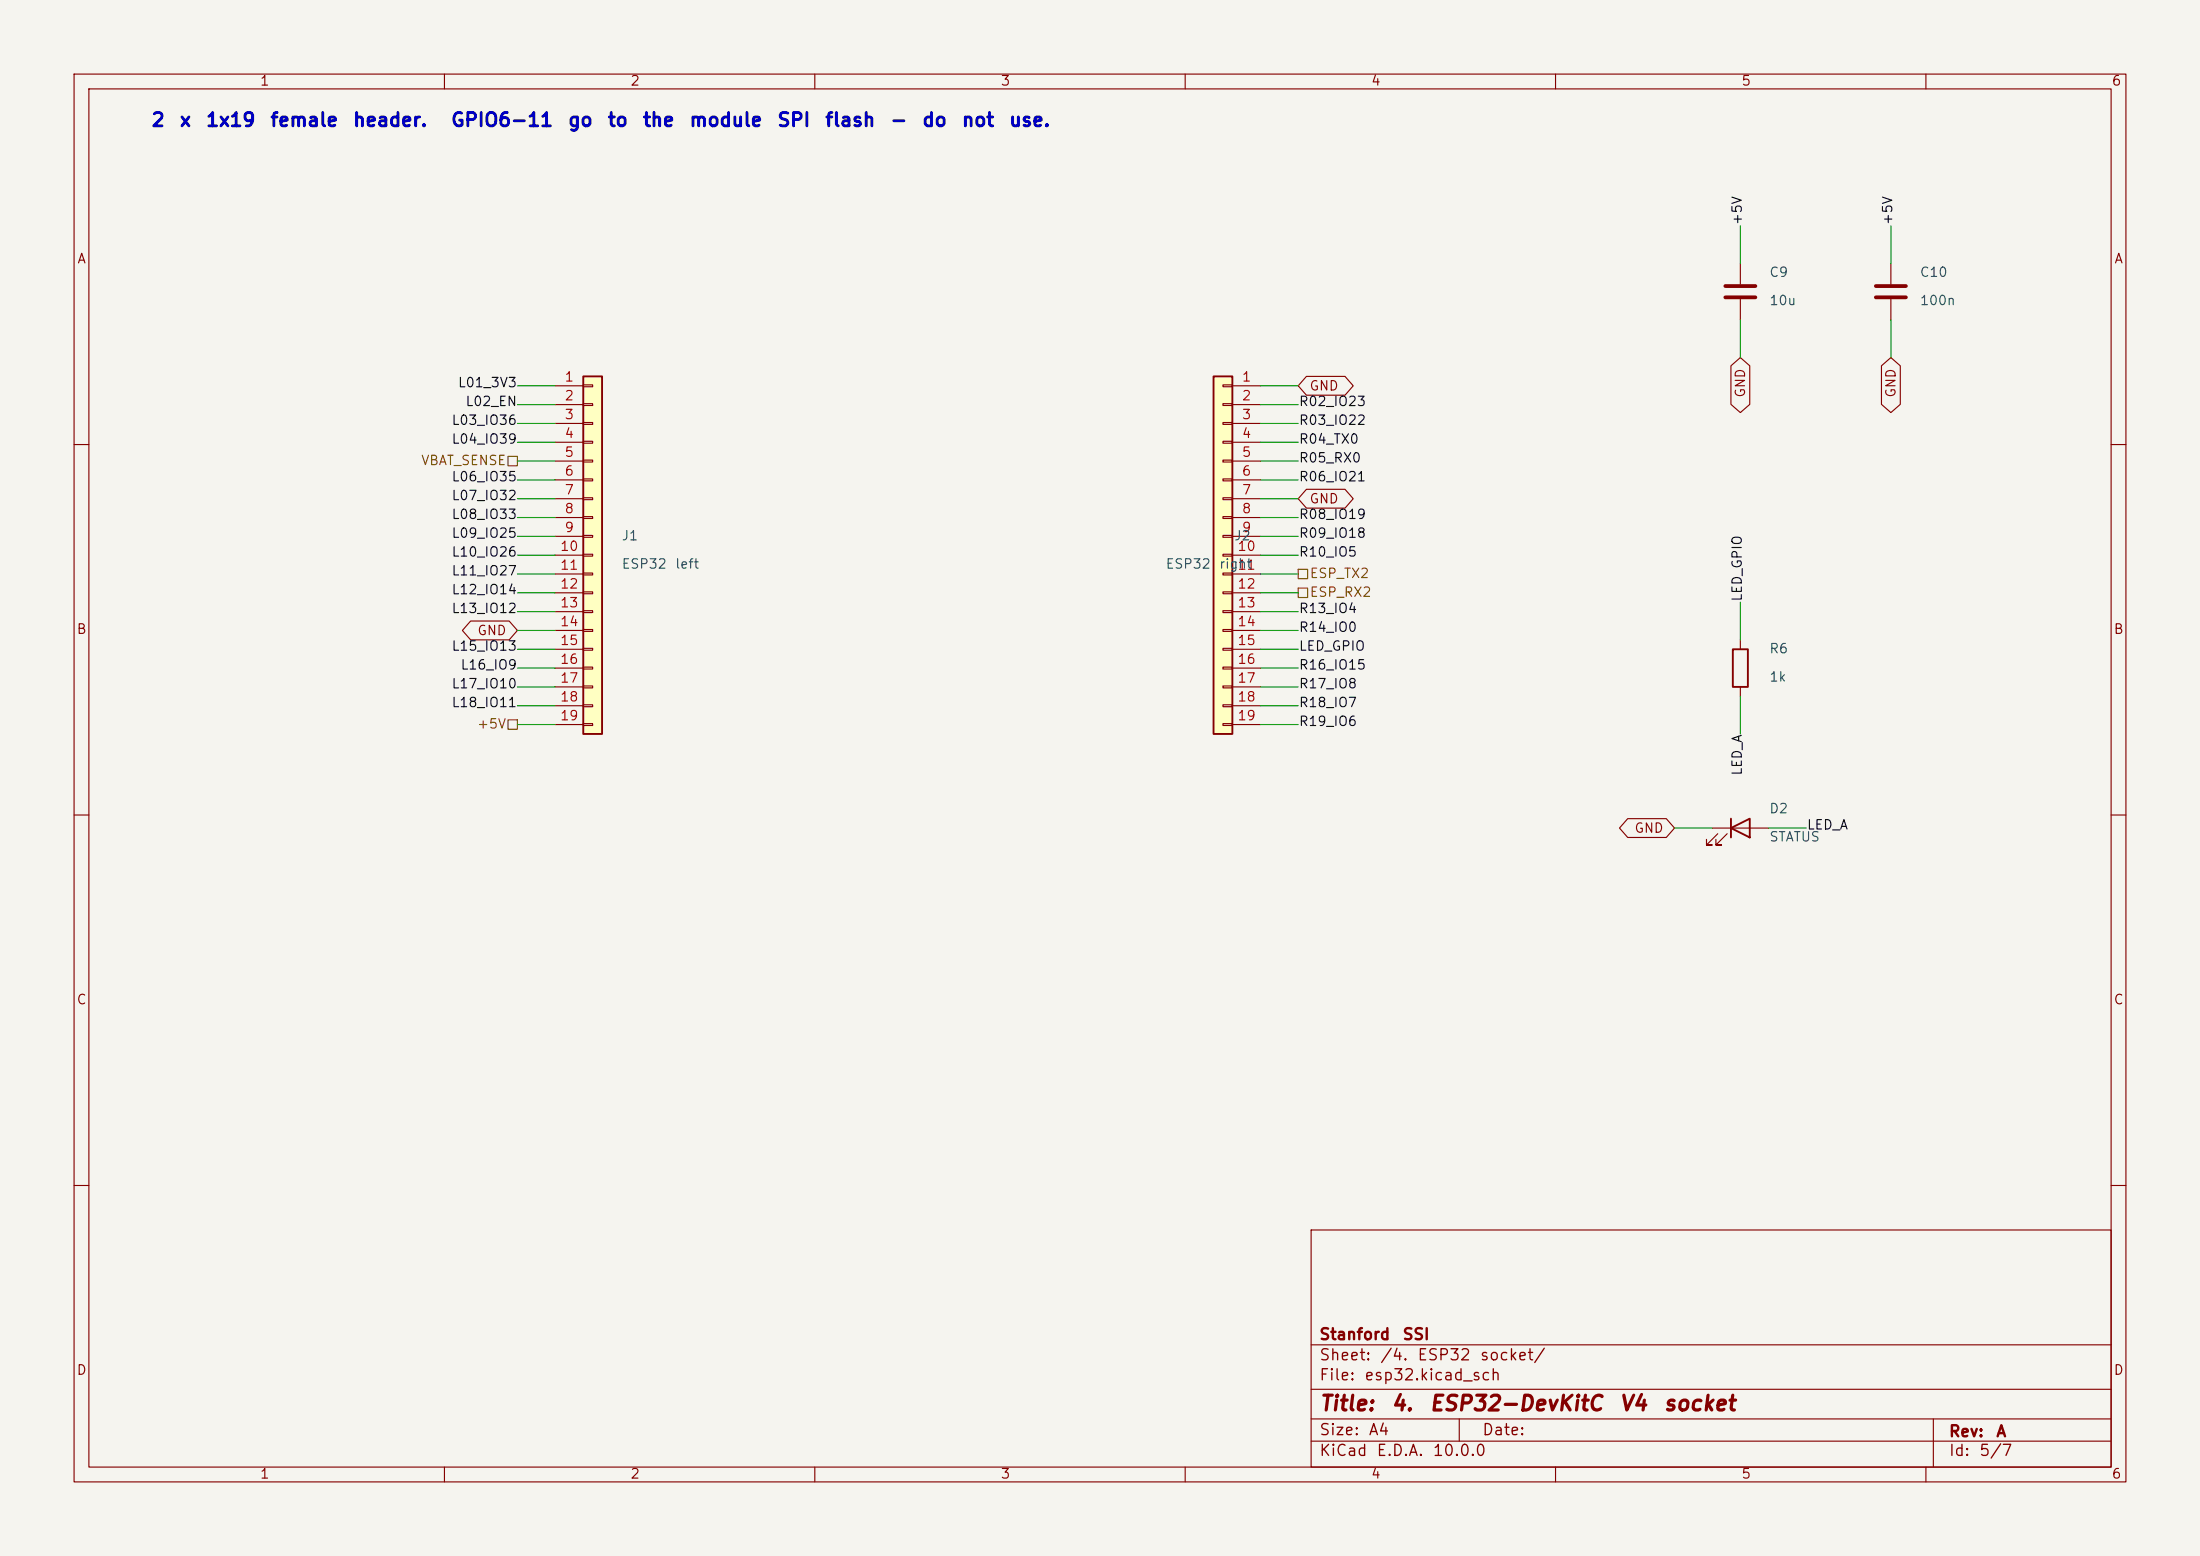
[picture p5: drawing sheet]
<svg xmlns="http://www.w3.org/2000/svg" width="297mm" height="210mm" viewBox="0 0 297 210" stroke-linecap="round" stroke-linejoin="round" font-family="sans-serif">
<path d="M0 0h297v210h-297z" fill="#f5f4ef" stroke="#f5f4ef" stroke-width=".14"/>
<g fill="none" stroke="#840000" stroke-width=".15">
<path d="M10 10h277v190h-277zM12 12h273v186h-273zM60 10v2M110 10v2M160 10v2M210 10v2M260 10v2M234.9 35.6v2.8M255.3 35.6v2.8M234.9 40.4v2.8M255.3 40.4v2.8M10 60h2"/>
<path d="M285 60h2M234.9 86.4v1.2M234.9 92.7v1.3M10 110h2M231.1 111.8h7.7M231.9 112.5l-1.5 1.5h.7h-.7v-.7M233.2 112.5l-1.6 1.5h.8h-.8v-.7M285 110h2M10 160h2M177 166h108v32h-108zM285 160h2M60 198v2"/>
<path d="M110 198v2M160 198v2M177 194.5h108M177 191.5h108M177 187.5h108M177 181.5h108M197 191.5v3M210 198v2M260 198v2M261 191.5v6.5"/>
</g>
<path d="M233.9 87.6h2.1v5.1h-2.1zM233.7 111.8l2.5-1.3v2.5zM233.7 110.5v2.5" fill="none" stroke="#840000" stroke-width=".25"/>
<path d="M232.9 38.6h4.1M253.2 38.6h4.1M232.9 40.1h4.1M253.2 40.1h4.1" fill="none" stroke="#840000" stroke-width=".51"/>
<path d="M78.7 50.8h2.6v48.3h-2.6z" fill="#ffffc2"/>
<path d="M78.7 50.8h2.6v48.3h-2.6z" fill="none" stroke="#840000" stroke-width=".25"/>
<g fill="none" stroke="#840000" stroke-width=".15">
<path d="M74.9 52.1h3.8M74.9 54.6h3.8M74.9 57.2h3.8M74.9 59.7h3.8M78.7 51.9h1.3v.3h-1.3zM78.7 54.5h1.3v.2h-1.3zM78.7 57h1.3v.3h-1.3zM78.7 59.6h1.3v.2h-1.3zM74.9 62.2h3.8M74.9 64.8h3.8M74.9 67.3h3.8M74.9 69.9h3.8"/>
<path d="M74.9 72.4h3.8M74.9 74.9h3.8M74.9 77.5h3.8M78.7 62.1h1.3v.3h-1.3zM78.7 64.6h1.3v.3h-1.3zM78.7 67.2h1.3v.2h-1.3zM78.7 69.7h1.3v.3h-1.3zM78.7 72.3h1.3v.2h-1.3zM78.7 74.8h1.3v.3h-1.3zM78.7 77.3h1.3v.3h-1.3zM78.7 79.9h1.3v.2h-1.3zM74.9 80h3.8"/>
<path d="M74.9 82.6h3.8M74.9 85.1h3.8M74.9 87.6h3.8M74.9 90.2h3.8M74.9 92.7h3.8M74.9 95.3h3.8M74.9 97.8h3.8M78.7 82.4h1.3v.3h-1.3zM78.7 85h1.3v.2h-1.3zM78.7 87.5h1.3v.3h-1.3zM78.7 90h1.3v.3h-1.3zM78.7 92.6h1.3v.2h-1.3z"/>
<path d="M78.7 95.1h1.3v.3h-1.3zM78.7 97.7h1.3v.2h-1.3z"/>
</g>
<path d="M163.8 50.8h2.6v48.3h-2.6z" fill="#ffffc2"/>
<path d="M163.8 50.8h2.6v48.3h-2.6z" fill="none" stroke="#840000" stroke-width=".25"/>
<g fill="none" stroke="#840000" stroke-width=".15">
<path d="M165.1 51.9h1.3v.3h-1.3zM165.1 54.5h1.3v.2h-1.3zM165.1 57h1.3v.3h-1.3zM165.1 59.6h1.3v.2h-1.3zM166.4 52.1h3.8M166.4 54.6h3.8M166.4 57.2h3.8M166.4 59.7h3.8M176.4 50.8h5.2l1.1 1.3-1.1 1.2h-5.2l-1.1-1.2zM233.7 49.4l1.2-1.1 1.3 1.1v5.2l-1.3 1.1-1.2-1.1zM254 49.4l1.3-1.1 1.2 1.1v5.2l-1.2 1.1-1.3-1.1zM165.1 62.1h1.3v.3h-1.3z"/>
<path d="M165.1 64.6h1.3v.3h-1.3zM165.1 67.2h1.3v.2h-1.3zM165.1 69.7h1.3v.3h-1.3zM165.1 72.3h1.3v.2h-1.3zM165.1 74.8h1.3v.3h-1.3zM165.1 77.3h1.3v.3h-1.3zM165.1 79.9h1.3v.2h-1.3zM166.4 62.2h3.8M166.4 64.8h3.8M166.4 67.3h3.8M166.4 69.9h3.8M166.4 72.4h3.8"/>
<path d="M166.4 74.9h3.8M166.4 77.5h3.8M176.4 66h5.2l1.1 1.3-1.1 1.3h-5.2l-1.1-1.3zM63.5 83.8h5.2l1.1 1.3-1.1 1.3h-5.2l-1.1-1.3zM165.1 82.4h1.3v.3h-1.3zM165.1 85h1.3v.2h-1.3zM165.1 87.5h1.3v.3h-1.3zM165.1 90h1.3v.3h-1.3zM165.1 92.6h1.3v.2h-1.3zM165.1 95.1h1.3v.3h-1.3zM165.1 97.7h1.3v.2h-1.3zM166.4 80h3.8"/>
<path d="M166.4 82.6h3.8M166.4 85.1h3.8M166.4 87.6h3.8M166.4 90.2h3.8M166.4 92.7h3.8M166.4 95.3h3.8M166.4 97.8h3.8M219.7 110.5h5.2l1.2 1.3-1.2 1.2h-5.2l-1.1-1.2z"/>
</g>
<path d="M68.6 61.6h1.2v1.3h-1.2zM175.3 79.4h1.2v1.2h-1.2zM175.3 76.8h1.2v1.3h-1.2zM68.6 97.2h1.2v1.2h-1.2z" fill="none" stroke="#725600" stroke-width=".15"/>
<g fill="none" stroke="#009600" stroke-width=".15">
<path d="M234.9 30.5v5.1M255.3 30.5v5.1M69.8 57.2h5.1M69.8 59.7h5.1M69.8 54.6h5.1M69.8 52.1h5.1M170.2 57.2h5.1M170.2 59.7h5.1M170.2 54.6h5.1M170.2 52.1h5.1M234.9 43.2v5.1M255.3 43.2v5.1"/>
<path d="M69.8 62.2h5.1M69.8 64.8h5.1M69.8 74.9h5.1M69.8 77.5h5.1M69.8 67.3h5.1M69.8 69.9h5.1M69.8 72.4h5.1M170.2 62.2h5.1M170.2 64.8h5.1M170.2 74.9h5.1M170.2 77.5h5.1M170.2 67.3h5.1"/>
<path d="M170.2 69.9h5.1M170.2 72.4h5.1M69.8 85.1h5.1M69.8 82.6h5.1M69.8 80h5.1M69.8 97.8h5.1M69.8 95.3h5.1M69.8 92.7h5.1M69.8 90.2h5.1M69.8 87.6h5.1M170.2 85.1h5.1M170.2 82.6h5.1"/>
<path d="M170.2 80h5.1M170.2 97.8h5.1M170.2 95.3h5.1M170.2 92.7h5.1M170.2 90.2h5.1M170.2 87.6h5.1M234.9 81.3v5.1M234.9 94v5.1M226.1 111.8h5M238.8 111.8h5"/>
</g>
<g font-size="2" fill="#840000">
<text x="178" y="190.9">Title:</text>
<text x="187.7" y="190.9">4.</text>
<text x="192.8" y="190.9">ESP32-DevKitC</text>
<text x="218.5" y="190.9">V4</text>
<text x="224.4" y="190.9">socket</text>
</g>
<g font-size="1.8" fill="#0000c2">
<text x="20.3" y="17.5">2</text>
<text x="24.1" y="17.5">x</text>
<text x="27.7" y="17.5">1x19</text>
<text x="36.4" y="17.5">female</text>
<text x="47.5" y="17.5">header.</text>
<text x="60.8" y="17.5">GPIO6-11</text>
<text x="76.6" y="17.5">go</text>
<text x="81.9" y="17.5">to</text>
<text x="86.7" y="17.5">the</text>
<text x="92.9" y="17.5">module</text>
<text x="104.8" y="17.5">SPI</text>
<text x="111.3" y="17.5">flash</text>
<text x="120" y="17.5">-</text>
<text x="124.4" y="17.5">do</text>
<text x="129.7" y="17.5">not</text>
<text x="136.1" y="17.5">use.</text>
</g>
<g font-size="1.5" fill="#840000">
<text x="178" y="184">Sheet:</text>
<text x="178" y="181.2">Stanford</text>
<text x="186.2" y="184">/4.</text>
<text x="189.2" y="181.2">SSI</text>
<text x="191.2" y="184">ESP32</text>
<text x="199.7" y="184">socket/</text>
<text x="178" y="186.7">File:</text>
<text x="184.1" y="186.7">esp32.kicad_sch</text>
<text x="178" y="196.9">KiCad</text>
<text x="178" y="194.1">Size:</text>
<text x="184.7" y="194.1">A4</text>
<text x="185.7" y="196.9">E.D.A.</text>
<text x="193.3" y="196.9">10.0.0</text>
<text x="200" y="194.1">Date:</text>
<text x="263" y="194.3">Rev:</text>
<text x="263" y="196.9">Id:</text>
<text x="267.1" y="196.9">5/7</text>
<text x="269.4" y="194.3">A</text>
</g>
<g font-size="1.3" fill="#840000">
<text x="35" y="11.9">1</text>
<text x="85" y="11.9">2</text>
<text x="135" y="11.9">3</text>
<text x="185" y="11.9">4</text>
<text x="235" y="11.9">5</text>
<text x="285" y="11.9">6</text>
<text x="10.3" y="35.9">A</text>
<text x="285.3" y="35.9">A</text>
<text x="176.7" y="53">GND</text>
<text x="235.9" y="53.8" transform="rotate(-90 235.9 53.8)">GND</text>
<text x="256.2" y="53.8" transform="rotate(-90 256.2 53.8)">GND</text>
<text x="176.7" y="68.3">GND</text>
<text x="10.3" y="85.9">B</text>
<text x="64.3" y="86">GND</text>
<text x="285.3" y="85.9">B</text>
<text x="220.6" y="112.7">GND</text>
<text x="10.3" y="135.9">C</text>
<text x="285.3" y="135.9">C</text>
<text x="10.3" y="185.9">D</text>
<text x="285.3" y="185.9">D</text>
<text x="35" y="199.9">1</text>
<text x="85" y="199.9">2</text>
<text x="135" y="199.9">3</text>
<text x="185" y="199.9">4</text>
<text x="235" y="199.9">5</text>
<text x="285" y="199.9">6</text>
</g>
<g font-size="1.3" fill="#0f0f0f">
<text x="235.5" y="30.5" transform="rotate(-90 235.5 30.5)">+5V</text>
<text x="255.8" y="30.5" transform="rotate(-90 255.8 30.5)">+5V</text>
<text x="61.7" y="52.6">L01_3V3</text>
<text x="60.9" y="57.7">L03_IO36</text>
<text x="62.8" y="55.1">L02_EN</text>
<text x="175.3" y="57.7">R03_IO22</text>
<text x="175.3" y="55.1">R02_IO23</text>
<text x="60.9" y="60.2">L04_IO39</text>
<text x="60.9" y="65.3">L06_IO35</text>
<text x="175.3" y="65.3">R06_IO21</text>
<text x="175.3" y="62.7">R05_RX0</text>
<text x="175.3" y="60.2">R04_TX0</text>
<text x="60.9" y="67.8">L07_IO32</text>
<text x="60.9" y="70.4">L08_IO33</text>
<text x="175.3" y="70.4">R08_IO19</text>
<text x="60.9" y="78">L11_IO27</text>
<text x="60.9" y="75.4">L10_IO26</text>
<text x="60.9" y="72.9">L09_IO25</text>
<text x="175.3" y="75.4">R10_IO5</text>
<text x="175.3" y="72.9">R09_IO18</text>
<text x="60.9" y="80.5">L12_IO14</text>
<text x="60.9" y="83.1">L13_IO12</text>
<text x="175.3" y="83.1">R13_IO4</text>
<text x="235.5" y="81.3" transform="rotate(-90 235.5 81.3)">LED_GPIO</text>
<text x="60.9" y="88.1">L15_IO13</text>
<text x="175.3" y="88.1">LED_GPIO</text>
<text x="175.3" y="85.6">R14_IO0</text>
<text x="60.9" y="93.2">L17_IO10</text>
<text x="60.9" y="95.8">L18_IO11</text>
<text x="62.1" y="90.7">L16_IO9</text>
<text x="175.3" y="95.8">R18_IO7</text>
<text x="175.3" y="93.2">R17_IO8</text>
<text x="175.3" y="90.7">R16_IO15</text>
<text x="175.3" y="98.3">R19_IO6</text>
<text x="235.5" y="104.8" transform="rotate(-90 235.5 104.8)">LED_A</text>
<text x="243.8" y="112.3">LED_A</text>
</g>
<g font-size="1.3" fill="#006464">
<text x="238.8" y="37.7">C9</text>
<text x="238.8" y="41.5">10u</text>
<text x="259.1" y="41.5">100n</text>
<text x="259.1" y="37.7">C10</text>
<text x="83.8" y="73.3">J1</text>
<text x="83.8" y="77.1">ESP32</text>
<text x="91" y="77.1">left</text>
<text x="157.3" y="77.1">ESP32</text>
<text x="164.5" y="77.1">right</text>
<text x="166.5" y="73.3">J2</text>
<text x="238.8" y="88.5">R6</text>
<text x="238.8" y="92.3">1k</text>
<text x="238.8" y="110.1">D2</text>
<text x="238.8" y="113.9">STATUS</text>
</g>
<g font-size="1.3" fill="#a90000">
<text x="76.1" y="51.8">1</text>
<text x="167.6" y="51.8">1</text>
<text x="76.1" y="54.4">2</text>
<text x="76.1" y="56.9">3</text>
<text x="76.1" y="59.4">4</text>
<text x="167.6" y="54.4">2</text>
<text x="167.6" y="56.9">3</text>
<text x="167.6" y="59.4">4</text>
<text x="76.1" y="62">5</text>
<text x="76.1" y="64.5">6</text>
<text x="167.6" y="62">5</text>
<text x="167.6" y="64.5">6</text>
<text x="76.1" y="67.1">7</text>
<text x="76.1" y="69.6">8</text>
<text x="167.6" y="67.1">7</text>
<text x="167.6" y="69.6">8</text>
<text x="75.5" y="74.7">10</text>
<text x="75.5" y="77.2">11</text>
<text x="76.1" y="72.1">9</text>
<text x="167" y="74.7">10</text>
<text x="167" y="77.2">11</text>
<text x="167.6" y="72.1">9</text>
<text x="75.5" y="79.8">12</text>
<text x="75.5" y="82.3">13</text>
<text x="167" y="79.8">12</text>
<text x="167" y="82.3">13</text>
<text x="75.5" y="84.8">14</text>
<text x="75.5" y="87.4">15</text>
<text x="75.5" y="89.9">16</text>
<text x="167" y="84.8">14</text>
<text x="167" y="87.4">15</text>
<text x="167" y="89.9">16</text>
<text x="75.5" y="92.5">17</text>
<text x="75.5" y="95">18</text>
<text x="167" y="92.5">17</text>
<text x="167" y="95">18</text>
<text x="75.5" y="97.5">19</text>
<text x="167" y="97.5">19</text>
</g>
<g font-size="1.3" fill="#725600">
<text x="56.8" y="63.1">VBAT_SENSE</text>
<text x="176.7" y="80.9">ESP_RX2</text>
<text x="176.7" y="78.3">ESP_TX2</text>
<text x="64.3" y="98.7">+5V</text>
</g>
</svg>
